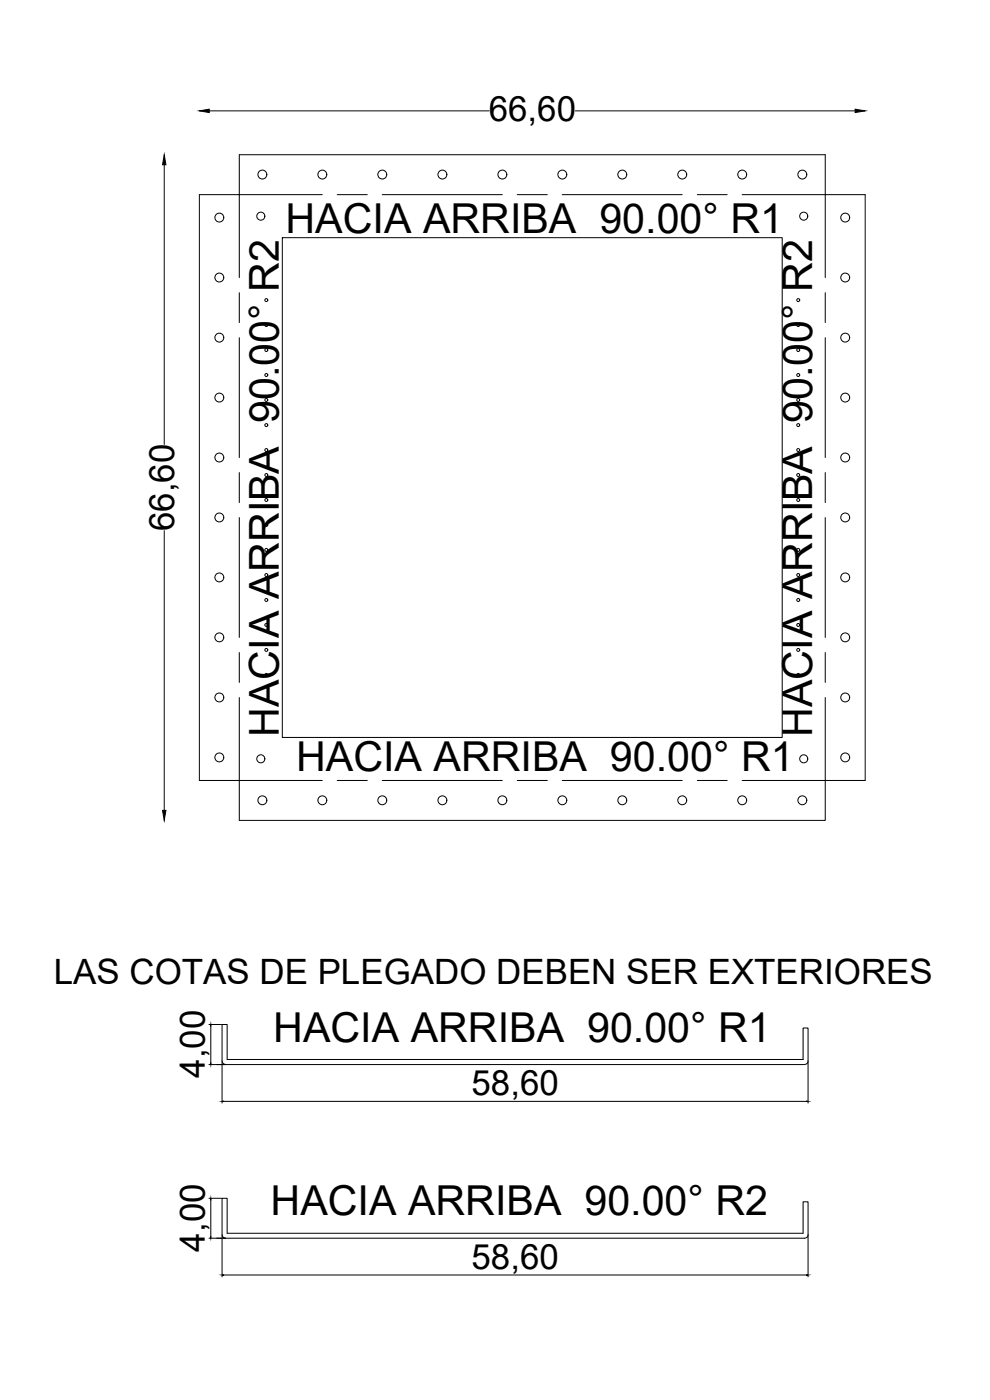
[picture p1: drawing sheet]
<svg xmlns="http://www.w3.org/2000/svg" width="297mm" height="420mm" viewBox="0 0 297 420" stroke-linecap="round" stroke-linejoin="round" font-family="sans-serif">
<!-- layer: BLOQUES -->
<g fill="none" stroke="#000" stroke-width=".3">
<path d="M62.8 33.3h84M172.6 33.3h84M49.3 49.4v84M71.8 46.4h175.8v12h12v175.8h-12v12h-175.8v-12h-12v-175.8h12zM96.7 58.4h-24.9v24.9M101.2 58.4h9M114.7 58.4h36M155.2 58.4h9M168.7 58.4h36M209.2 58.4h9M222.7 58.4h24.9v24.9M84.7 71.3h150v150h-150z"/>
<path d="M71.8 87.8v9M247.6 87.8v9M71.8 101.3v36M247.6 101.3v36M49.3 159.3v83.9M71.8 141.8v9M71.8 155.3v36M247.6 141.8v9M247.6 155.3v36M71.8 195.8v9M247.6 195.8v9M71.8 209.3v24.9h24.9"/>
<path d="M247.6 209.3v24.9h-24.9M101.2 234.2h9M114.7 234.2h36M155.2 234.2h9M168.7 234.2h36M209.2 234.2h9M62.7 307.5h3.8M63.2 307.9v11.1M66.6 318.4l.5 .8 .6 .2M66.6 318.4v-10.9h1.6v10.5h172.8v-9.5h1.4v9.9M66.6 318.6v12.4M242.4 318.6v12.4"/>
<path d="M242.5 318.4l-.5 .8-.6 .2-178.7 .1M67.1 330.5h174.9M62.7 359.6h3.8M63.2 360.1v11.1M66.6 370.8v12.4M242.4 370.5v-9.8h-1.4v9.4h-172.8v-10.5h-1.6v10.9l.5 .9 .6 .2M242.4 370.8v12.4M242.5 370.5l-.5 .9-.6 .2h-178.7M67.1 382.7h174.9"/>
</g>
<path d="M59.8 33.3l3-.5v1zM256.6 32.8l3 .5-3 .5zM49.3 46.4l.5 3h-1zM48.8 243.2h1l-.5 3zM63.2 307.5v.4zM63.2 319v.5zM66.6 330.5h.5zM242 330.5h.4zM63.2 359.6v.5zM63.2 371.2v.4zM66.6 382.7h.5zM242 382.6l.4 .1z" fill="#000" stroke="#000" stroke-width=".3"/>
<!-- layer: Agujero -->
<g fill="none" stroke="#000" stroke-width=".3">
<circle cx="78.7" cy="52.4" r="1.33"/>
<circle cx="96.7" cy="52.4" r="1.33"/>
<circle cx="114.7" cy="52.4" r="1.33"/>
<circle cx="132.7" cy="52.4" r="1.33"/>
<circle cx="150.7" cy="52.4" r="1.33"/>
<circle cx="168.7" cy="52.4" r="1.33"/>
<circle cx="186.7" cy="52.4" r="1.33"/>
<circle cx="204.7" cy="52.4" r="1.33"/>
<circle cx="222.7" cy="52.4" r="1.33"/>
<circle cx="240.7" cy="52.4" r="1.33"/>
<circle cx="65.8" cy="65.3" r="1.33"/>
<circle cx="78.3" cy="64.9" r="1.21"/>
<circle cx="241.2" cy="64.9" r="1.21"/>
<circle cx="253.6" cy="65.3" r="1.33"/>
<circle cx="65.8" cy="83.3" r="1.33"/>
<circle cx="79.9" cy="97.6" r=".44"/>
<circle cx="79.9" cy="90.1" r=".44"/>
<circle cx="239.5" cy="97.6" r=".44"/>
<circle cx="239.5" cy="90.1" r=".44"/>
<circle cx="253.6" cy="83.3" r="1.33"/>
<circle cx="65.8" cy="101.3" r="1.33"/>
<circle cx="65.8" cy="119.3" r="1.33"/>
<circle cx="79.9" cy="112.5" r=".44"/>
<circle cx="79.9" cy="105.1" r=".44"/>
<circle cx="239.5" cy="112.5" r=".44"/>
<circle cx="239.5" cy="105.1" r=".44"/>
<circle cx="253.6" cy="101.3" r="1.33"/>
<circle cx="253.6" cy="119.3" r="1.33"/>
<circle cx="65.8" cy="137.3" r="1.33"/>
<circle cx="79.9" cy="127.6" r=".44"/>
<circle cx="79.9" cy="135.1" r=".44"/>
<circle cx="79.9" cy="120" r=".44"/>
<circle cx="239.5" cy="135.1" r=".44"/>
<circle cx="239.5" cy="120" r=".44"/>
<circle cx="239.5" cy="127.6" r=".44"/>
<circle cx="253.6" cy="137.3" r="1.33"/>
<circle cx="65.8" cy="155.3" r="1.33"/>
<circle cx="79.9" cy="142.6" r=".44"/>
<circle cx="79.9" cy="157.5" r=".44"/>
<circle cx="79.9" cy="150.1" r=".44"/>
<circle cx="239.5" cy="142.6" r=".44"/>
<circle cx="239.5" cy="150.1" r=".44"/>
<circle cx="239.5" cy="157.5" r=".44"/>
<circle cx="253.6" cy="155.3" r="1.33"/>
<circle cx="65.8" cy="173.3" r="1.33"/>
<circle cx="79.9" cy="165" r=".44"/>
<circle cx="79.9" cy="172.6" r=".44"/>
<circle cx="239.5" cy="165" r=".44"/>
<circle cx="239.5" cy="172.6" r=".44"/>
<circle cx="253.6" cy="173.3" r="1.33"/>
<circle cx="65.8" cy="191.3" r="1.33"/>
<circle cx="79.9" cy="195.1" r=".44"/>
<circle cx="79.9" cy="187.6" r=".44"/>
<circle cx="79.9" cy="180.1" r=".44"/>
<circle cx="239.5" cy="187.6" r=".44"/>
<circle cx="239.5" cy="180.1" r=".44"/>
<circle cx="239.5" cy="195.1" r=".44"/>
<circle cx="253.6" cy="191.3" r="1.33"/>
<circle cx="65.8" cy="209.3" r="1.33"/>
<circle cx="79.9" cy="202.5" r=".44"/>
<circle cx="239.5" cy="202.5" r=".44"/>
<circle cx="253.6" cy="209.3" r="1.33"/>
<circle cx="65.8" cy="227.3" r="1.33"/>
<circle cx="78.3" cy="227.7" r="1.21"/>
<circle cx="241.2" cy="227.7" r="1.21"/>
<circle cx="253.6" cy="227.3" r="1.33"/>
<circle cx="78.7" cy="240.2" r="1.33"/>
<circle cx="96.7" cy="240.2" r="1.33"/>
<circle cx="114.7" cy="240.2" r="1.33"/>
<circle cx="132.7" cy="240.2" r="1.33"/>
<circle cx="150.7" cy="240.2" r="1.33"/>
<circle cx="168.7" cy="240.2" r="1.33"/>
<circle cx="186.7" cy="240.2" r="1.33"/>
<circle cx="204.7" cy="240.2" r="1.33"/>
<circle cx="222.7" cy="240.2" r="1.33"/>
<circle cx="240.7" cy="240.2" r="1.33"/>
</g>
<g font-size="12.4">
<text x="85.7" y="69.9">HACIA ARRIBA 90.00° R1</text>
<text x="83.7" y="221.1" transform="rotate(-90 83.7 221.1)">HACIA ARRIBA 90.00° R2</text>
<text x="243.7" y="221.1" transform="rotate(-90 243.7 221.1)">HACIA ARRIBA 90.00° R2</text>
<text x="88.9" y="231.5">HACIA ARRIBA 90.00° R1</text>
<text x="82" y="312.6">HACIA ARRIBA 90.00° R1</text>
<text x="81.2" y="364.7">HACIA ARRIBA 90.00° R2</text>
</g>
<g font-size="10.5">
<text x="146.6" y="36.3">66,60</text>
<text x="52.3" y="159.4" transform="rotate(-90 52.3 159.4)">66,60</text>
<text x="16.1" y="295.3">LAS COTAS DE PLEGADO DEBEN SER EXTERIORES</text>
<text x="61.5" y="323.5" transform="rotate(-90 61.5 323.5)">4,00</text>
<text x="141.5" y="328.8">58,60</text>
<text x="61.5" y="375.6" transform="rotate(-90 61.5 375.6)">4,00</text>
<text x="141.5" y="380.9">58,60</text>
</g>
</svg>
